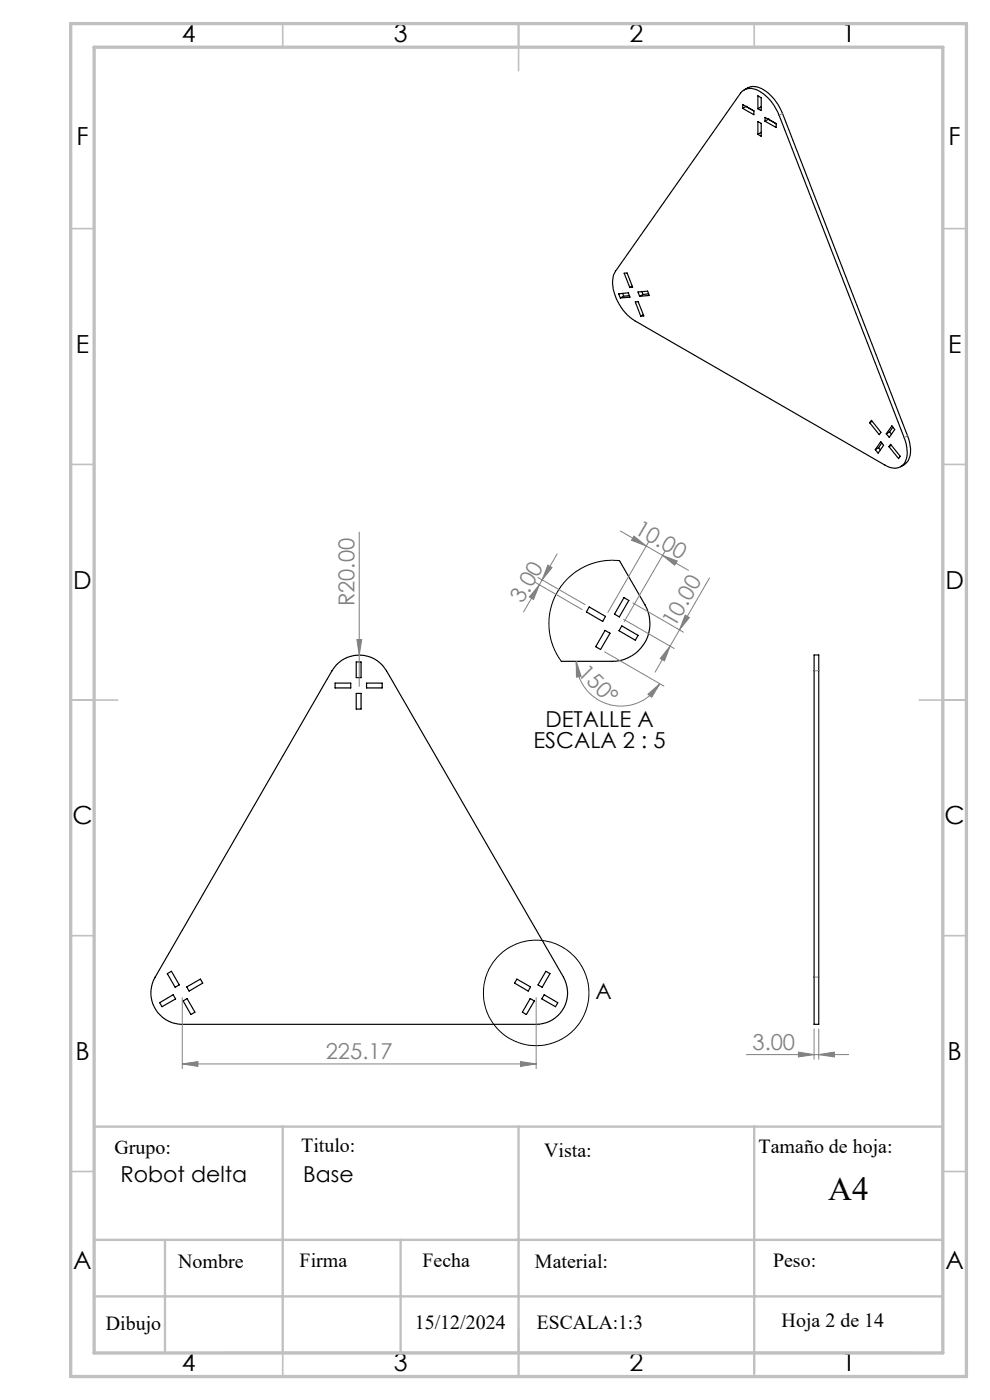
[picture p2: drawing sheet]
<svg xmlns="http://www.w3.org/2000/svg" width="210mm" height="297mm" viewBox="0 0 210 297" stroke-linecap="round" stroke-linejoin="round" font-family="sans-serif">
<g fill="none" stroke="#000" stroke-width=".25">
<path d="M157.4 19.4a3.1 3.1 0 0 1 4 .2 9.8 9.8 0 0 1 3.9 4.9l26.5 68.4a5.8 5.8 0 0 1-.1 5.6 2.89 2.89 0 0 1-4 .2l-53-30.7a10.1 10.1 0 0 1-4.7-9.1l.6-1.4zM157.9 19.1a3.6 3.6 0 0 1 4.8 .4 11.3 11.3 0 0 1 3.3 4.6l26.5 68.4a5.7 5.7 0 0 1-.1 5.6l-1.3 .9M157.6 23l2.3 1.3v-.8M157.6 23v-.8l2.3 1.3M158.3 22.6h.1M158.3 22.6l1.6 .9M158.3 22.6l-.7 .4M160.8 20.3l.7 .4v2.8l-.7-.4zM160.8 25.8l.7 .4v2.7l-.7-.4zM161.5 22.6l-.7 .5M161.5 28.1l-.7 .4M162.3 25.7v-.8l2.3 1.3"/>
<path d="M162.3 25.7l2.3 1.4v-.9M163 25.3h.1M163 25.3l-.7 .4M163 25.3l1.6 .9M132.4 58l.6-.1 1.2 3.1h-.6zM131.2 62.3l2.1-.2 .3 .9-2 .2zM132.1 62.2l.2 .6M132.3 62.8l-.7 .4M133.5 62.7l-1.2 .1M134.1 60.7l-.5 .3M134.8 64.1l.6-.1 1.2 3-.7 .1zM135.3 61.9l2.1-.1 .3 .9-2 .2z"/>
<path d="M136.2 61.9l.2 .6M136.4 62.5l-.7 .4M136.5 66.8l-.6 .3M137.6 62.3l-1.2 .2M184.9 89.2l2 2.5-.4 .5-2-2.5zM185 89.4l-.5 .3M186.4 95l-.7 .4M186.4 95l.4 .5M186.8 93.7l.6 .8-1.1 1.6-.6-.7zM187 94l-.6 1M188.7 91.6l-.7 .4M188.7 91.6l.4 .5"/>
<path d="M188.9 94.3l2.1 2.5-.4 .5-2-2.5zM189.1 94.5l-.5 .3M189.2 90.3l.6 .8-1.2 1.7-.6-.8zM189.4 90.6l-.7 1M131.4 119l5.4 9.3a8 8 0 0 1-6.9 12h-10.8M125 128.8l3.4 2-.6 1-3.4-2zM128.3 133.7l1.1 .6-2 3.5-1-.6zM131.9 132.8l3.5 2-.6 1-3.5-2zM132.4 126.8l1 .6-2 3.5-1-.6zM172.7 139h1v78.3h-1zM71.1 144.9h3.3v1h-3.3zM71.3 141.1a6.7 6.7 0 0 1 10.7 1.2l37.5 65a6.7 6.7 0 0 1-5.8 10h-75a6.7 6.7 0 0 1-5.8-10l37.5-65z"/>
<path d="M75.6 140.4h1v3.4h-1zM75.6 147.1h1v3.3h-1zM77.8 144.9h3.3v1h-3.3zM33.9 212.7l2.8-1.7 .6 .9-2.9 1.7zM35.5 206.5l.9-.4 1.6 2.8-.9 .5zM38.8 212.3l.9-.5 1.6 2.9-.8 .5zM39.6 209.4l2.9-1.7 .5 .9-2.9 1.7zM109.6 207.7l2.9 1.7-.5 .9-2.9-1.7zM112.5 211.8l.8 .5-1.6 2.9-.9-.5zM115.4 211l2.9 1.7-.5 .9-2.9-1.7zM115.8 206.1l.9 .4-1.7 2.9-.9-.5z"/>
</g>
<path d="M165.3 24.5l.7-.4M191.8 92.9l.7-.5M172.7 142.3h1M172.7 207.3h1" fill="none" stroke="#808080" stroke-width=".21" stroke-dasharray="6.3 1.3 1.3 1.3 1.3 1.3"/>
<g fill="none" stroke="#000" stroke-width=".21">
<path d="M131.4 119l-1.9-.2-2 .3-2.1 .5-1.3 .6-1.8 .9-1.5 1.3-1.2 1.2-1.4 2-.9 2-.5 1.7-.3 2.1v1.8l.3 2.3 .5 1.7 1 1.9 .8 1.2"/>
<circle cx="113.7" cy="210.6" r="11.2"/>
</g>
<g fill="none" stroke="#808080" stroke-width=".21">
<path d="M76.2 112.9v32.7M116.2 119.9l.9 .5-2.1 2.6zM118.2 117.5l-3.2 5.5M131.6 112.6l5.5 3.2M134.5 113.7l2.6 2.1-3.2-1.2zM137.1 115.8l8.9 5.2M137.6 115l-8.7 14.9M140.5 117.8l3.2 1.2-.6 .9zM141 117l-8.6 14.9M75.7 135.7h1l-.5 3.3zM113.5 123.5l10 5.8M114.1 122.5l10 5.8"/>
<path d="M114.4 124.1l-3.3 5.7M114.4 124.1l-1.2 3.1-.9-.6zM115 123l-.6 1.1M128.3 138.3l12.5 7.3M132.3 131.4l10.7 6.2M134.3 127.9l10.7 6.2M142.1 137.1l-1.2 3.1-.8-.5zM142.1 137.1l-3.1 5.5M144.1 133.6l-2 3.5M145.3 130.5l.9 .5-2.1 2.6zM150.5 122.6l-6.4 11M122.2 140.3l1.1 3.2-1 .1z"/>
<path d="M122.2 140.3a9.5 9.5 0 0 0 7.1 9.2 9.5 9.5 0 0 0 10.6-4.4M137.4 147.3l2.5-2.2-1.6 2.8zM38.7 211.6v15.1M113.7 211.6v15.1M172.7 218.3v6.4M173.7 218.3v6.4M38.7 225.7l3.3-.5v1zM38.7 225.7h75M110.4 225.2l3.3 .5-3.3 .5zM158.3 223.7h21.7M169.4 223.2l3.3 .5-3.3 .5zM173.7 223.7l3.3-.5v1z"/>
</g>
<g fill="none" stroke="#c0c0c0" stroke-width=".35">
<path d="M60 5v5M110 5v10M160 5v5M15 48.5h5M200 48.5h5M15 98.5h5M200 98.5h5M15 148.5h10M195 148.5h10M15 198.5h5M200 198.5h5M15 248.5h5"/>
<path d="M200 248.5h5M60 287v5M110 282v10M160 287v5"/>
</g>
<path d="M20 239h180M60 239v48M110 239v48M160 239v52.4M20 263h180M20 275h180M35 263v24M85 263v24M47.7 287h146" fill="none" stroke="#c0c0c0" stroke-width=".5"/>
<path d="M15 5h190v287h-190zM20 10h180v277h-180z" fill="none" stroke="#c0c0c0" stroke-width=".7"/>
<g fill="#808080">
<path d="M75.7 135.7h1l-.5 3.3z"/>
<path d="M38.7 225.7l3.3-.5v1zM110.4 225.2l3.3 .5-3.3 .5zM169.4 223.2l3.3 .5-3.3 .5zM173.7 223.7l3.3-.5v1z"/>
<path d="M142.1 137.1l-1.2 3.1-.8-.5zM145.3 130.5l.9 .5-2.1 2.6z"/>
<path d="M116.2 119.9l.9 .5-2.1 2.6zM114.4 124.1l-1.2 3.1-.9-.6z"/>
<path d="M122.2 140.3l1.1 3.2-1 .1zM137.4 147.3l2.5-2.2-1.6 2.8z"/>
<path d="M134.5 113.7l2.6 2.1-3.2-1.2zM140.5 117.8l3.2 1.2-.6 .9z"/>
</g>
<text font-size="7.1" x="175.7" y="254.7">A4</text>
<g font-size="5.3">
<text x="38.5" y="8.9">4</text>
<text x="83.5" y="8.9">3</text>
<text x="133.6" y="8.9">2</text>
<text x="178.6" y="8.9">1</text>
<text x="16.2" y="30.7">F</text>
<text x="201.2" y="30.7">F</text>
<text x="16.1" y="74.9">E</text>
<text x="201.1" y="74.9">E</text>
<text x="15.5" y="124.9">D</text>
<text x="200.5" y="124.9">D</text>
<text x="15.4" y="174.9">C</text>
<text x="200.4" y="174.9">C</text>
<text x="16" y="224.9">B</text>
<text x="201" y="224.9">B</text>
<text x="15.5" y="269.2">A</text>
<text x="200.5" y="269.2">A</text>
<text x="38.5" y="290.9">4</text>
<text x="83.5" y="290.9">3</text>
<text x="133.6" y="290.9">2</text>
<text x="178.6" y="290.9">1</text>
</g>
<g font-size="4.7" fill="#808080">
<text x="134.4" y="113.1" transform="rotate(30 134.4 113.1)">10.00</text>
<text x="75.2" y="128.6" transform="rotate(-90 75.2 128.6)">R20.00</text>
<text x="110.9" y="128.2" transform="rotate(-60 110.9 128.2)">3.00</text>
<text x="143.2" y="133.3" transform="rotate(-60 143.2 133.3)">10.00</text>
<text x="122.3" y="142.9" transform="rotate(45 122.3 142.9)">150°</text>
<text x="69.1" y="224.7">225.17</text>
<text x="159.6" y="222.7">3.00</text>
</g>
<g font-size="4.7">
<text x="115.7" y="154.2">DETALLE A</text>
<text x="113.2" y="158.8">ESCALA 2 : 5</text>
<text x="126.3" y="211.9">A</text>
<text x="25.5" y="250.7">Robot delta</text>
<text x="64.3" y="250.7">Base</text>
</g>
<g font-size="4.2">
<text x="24.3" y="244.9">Grupo:</text>
<text x="63.9" y="244.3">Titulo:</text>
<text x="115.4" y="245.5">Vista:</text>
<text x="160.9" y="244.7">Tamaño de hoja:</text>
<text x="37.8" y="269">Nombre</text>
<text x="63.6" y="268.9">Firma</text>
<text x="89.6" y="268.9">Fecha</text>
<text x="113.5" y="269">Material:</text>
<text x="164" y="268.7">Peso:</text>
<text x="88" y="281.9">15/12/2024</text>
<text x="113.9" y="281.9">ESCALA:1:3</text>
<text x="165.8" y="281.6">Hoja 2 de 14</text>
<text x="22.4" y="282.1">Dibujo</text>
</g>
</svg>
